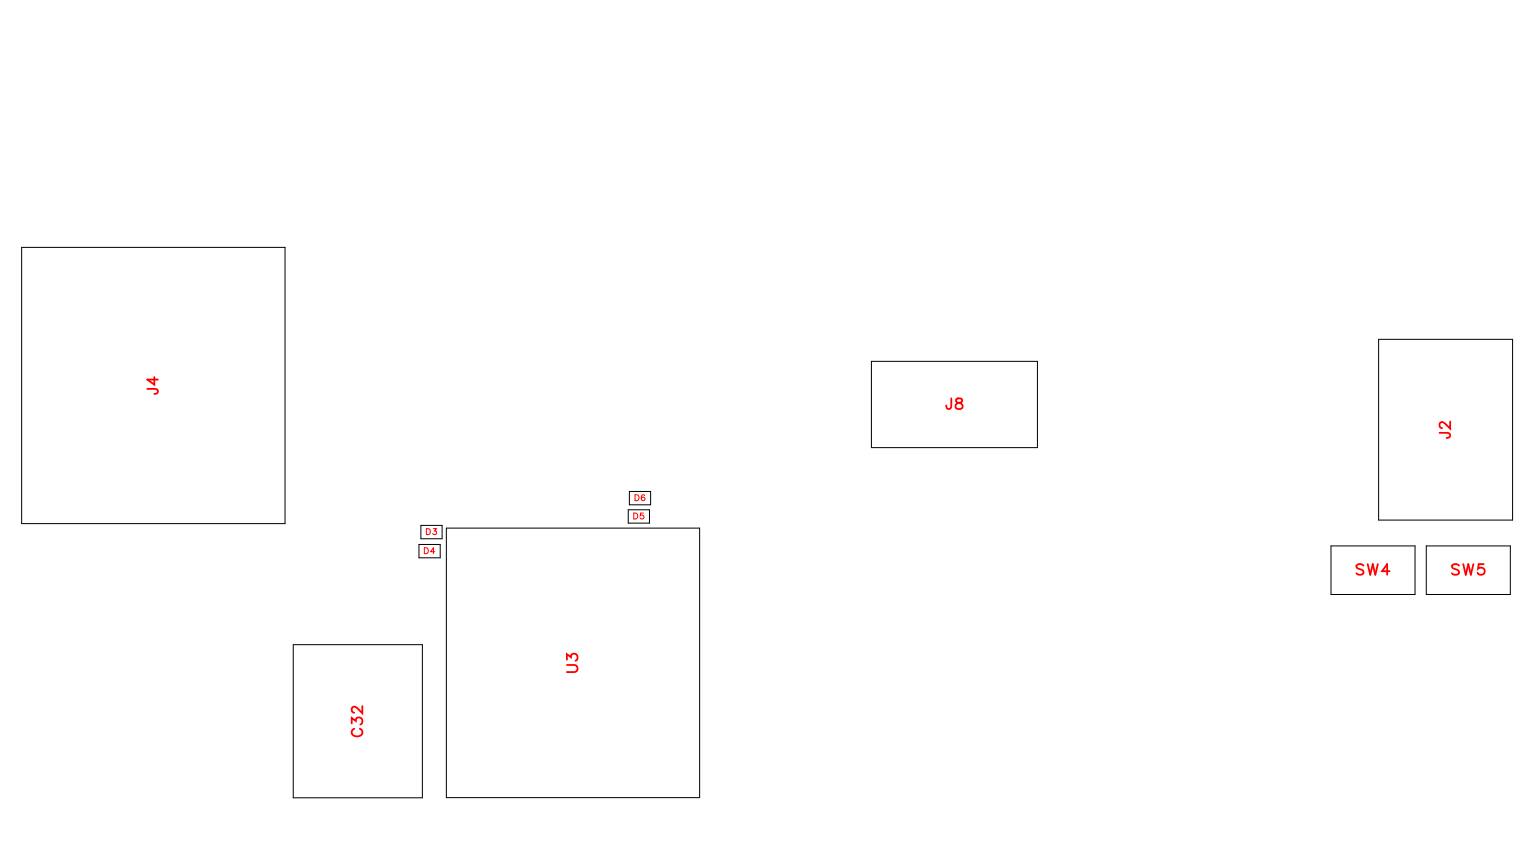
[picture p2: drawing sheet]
<svg xmlns="http://www.w3.org/2000/svg" width="102mm" height="57mm" viewBox="0 0 102 57" stroke-linecap="round" stroke-linejoin="round" font-family="sans-serif">
<path d="M1.4 16.5h17.6v18.4h-17.6zM27.9 36.3h1.4v.9h-1.4zM28 35h1.5v.9h-1.5zM29.7 35.2h16.9v17.9h-16.9zM41.9 34h1.4v.8h-1.4zM41.9 32.7h1.5v.9h-1.5zM58.1 24.1h11v5.7h-11zM88.7 36.4h5.6v3.2h-5.6zM91.9 22.6h8.9v12h-8.9zM95 36.4h5.6v3.2h-5.6zM19.5 42.9h8.6v10.2h-8.6z" fill="none" stroke="#000" stroke-width=".07"/>
<g fill="none" stroke="#f00" stroke-width=".12">
<path d="M9.8 25.9h.7v.3h-.2M10.3 25.1v.5l-.5-.3h.7M63.4 26.5v.7h-.3v-.2M63.7 26.6v.2l.3 .1 .1 .1a.24 .24 0 0 1-.2 .3 .24 .24 0 0 1-.2-.3l.4-.3v-.1zM90.9 37.7l-.2-.1-.3 .1v.1l.5 .3v.1l-.2 .1-.3-.1M91.1 37.6l.2 .7 .2-.7 .1 .7 .2-.7M92.6 38.1h-.5l.3-.5v.7M95.9 28.8l.7 .1v.2l-.2 .1M96.6 28.1v.5l-.3-.4-.2-.1-.2 .1v.2l.2 .1M97.2 37.7l-.1-.1-.4 .1 .1 .1 .4 .2v.2l-.1 .1-.4-.1M97.5 37.6l.2 .7 .1-.7 .2 .7 .2-.7M98.9 37.6h-.4v.3a.25 .25 0 0 1 .4 0 .25 .25 0 0 1-.1 .4 .25 .25 0 0 1-.3-.1"/>
<path d="M23.4 48.2v-.4l.3 .2a.24 .24 0 0 1 .4-.1 .24 .24 0 0 1-.1 .4M23.6 48.5a.26 .26 0 0 0-.2 .3 .26 .26 0 0 0 .3 .3h.2a.26 .26 0 0 0 .2-.3 .26 .26 0 0 0-.1-.3M24.1 47v.5l-.3-.3-.2-.1-.2 .1v.1l.2 .2M37.8 44.3h.5l.2 .2-.1 .2-.6 .1M37.8 43.9v-.3l.2 .2a.24 .24 0 0 1 .4-.2 .24 .24 0 0 1-.1 .4"/>
</g>
<path d="M28.3 36.5h.1a.21 .21 0 0 1 .1 .2 .21 .21 0 0 1-.1 .2h-.1zM28.4 35.2h.1a.21 .21 0 0 1 .2 .2 .21 .21 0 0 1-.2 .2h-.1zM28.9 35.2h.2l-.1 .2a.13 .13 0 0 1 .1 .2 .16 .16 0 0 1-.3-.1M29 36.8h-.3l.2-.3v.4M42.2 34.2h.2a.21 .21 0 0 1 .1 .2 .21 .21 0 0 1-.1 .2h-.2zM42.3 33h.1a.21 .21 0 0 1 .2 .2 .21 .21 0 0 1-.2 .2h-.1zM42.9 34.2h-.2v.1a.14 .14 0 0 1 .2 0 .15 .15 0 0 1 0 .3 .16 .16 0 0 1-.3-.1M43 33h-.1a.17 .17 0 0 0-.2 .2 .17 .17 0 0 0 .3 .1 .12 .12 0 0 0-.1-.2 .12 .12 0 0 0-.2 .1" fill="none" stroke="#f00" stroke-width=".07"/>
<g font-size="1.2" fill="#fff">
<text x="10.8" y="26.3" transform="rotate(-90 10.8 26.3)">J4</text>
<text x="63" y="27.5">J8</text>
<text x="96.9" y="29.2" transform="rotate(-90 96.9 29.2)">J2</text>
<text x="90.3" y="38.6">SW4</text>
<text x="96.7" y="38.6">SW5</text>
<text x="38.8" y="44.8" transform="rotate(-90 38.8 44.8)">U3</text>
<text x="24.4" y="49.1" transform="rotate(-90 24.4 49.1)">C32</text>
</g>
<g font-size=".7" fill="#fff">
<text x="28.4" y="35.8">D3</text>
<text x="42.2" y="34.7">D5</text>
<text x="42.3" y="33.5">D6</text>
<text x="28.2" y="37">D4</text>
</g>
</svg>
